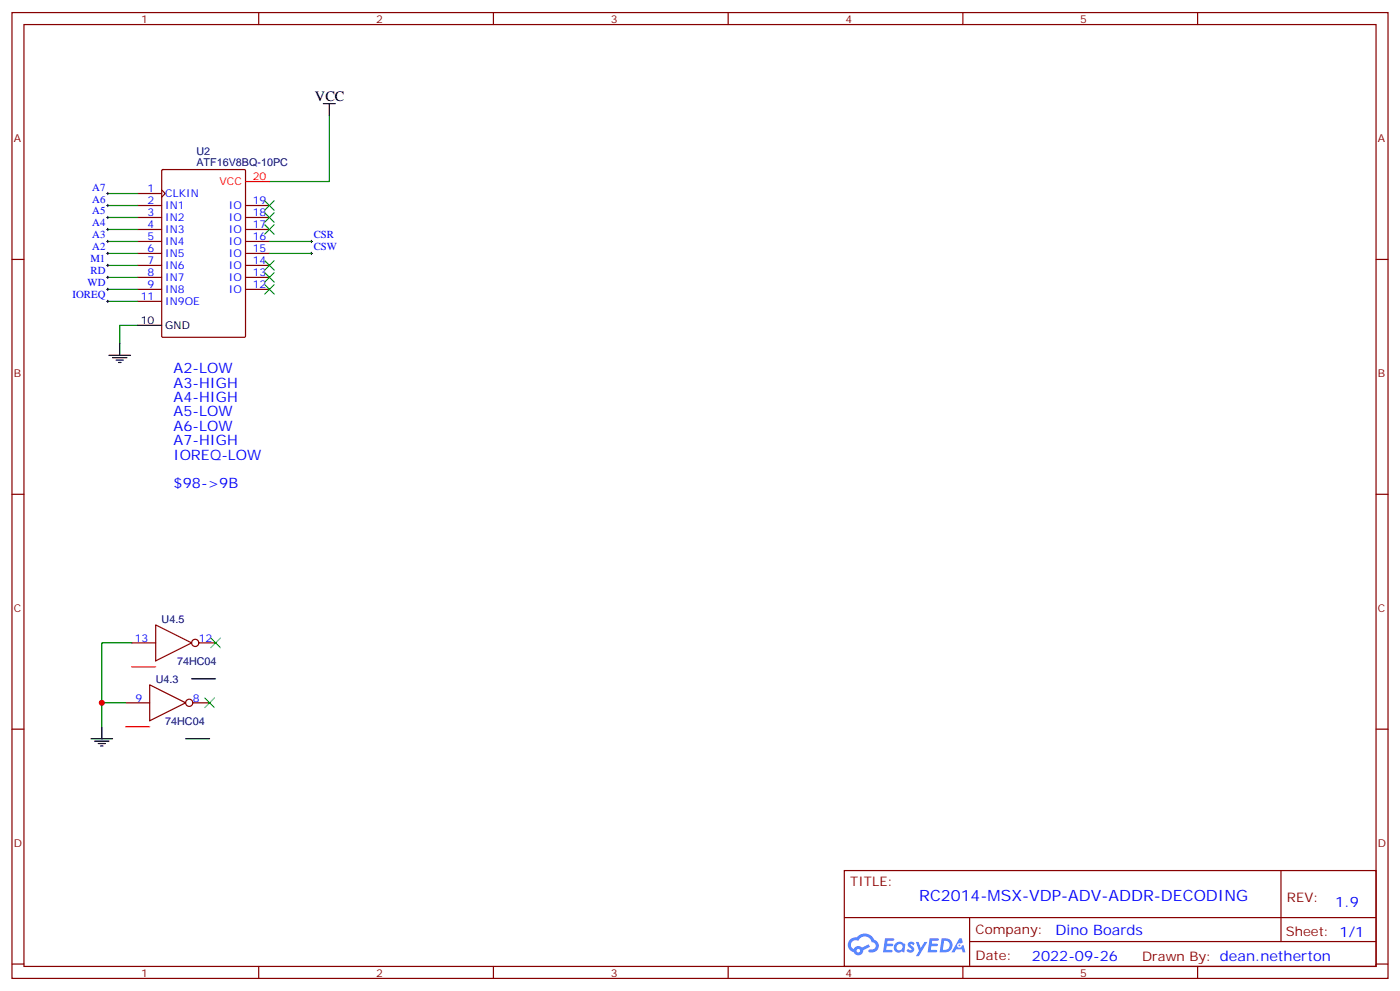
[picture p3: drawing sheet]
<svg xmlns="http://www.w3.org/2000/svg" width="412mm" height="292mm" viewBox="0 0 412 292" stroke-linecap="round" stroke-linejoin="round" font-family="sans-serif">
<g fill="none" stroke="#870000" stroke-width=".35">
<path d="M3.5 3.7h405.4v284.3h-405.4zM7.1 7.2h398.2v277.3h-398.2zM76.2 3.7v3.5M145.3 3.7v3.5M214.5 3.7v3.5M283.6 3.7v3.5M352.8 3.7v3.5M3.5 76.4h3.6M405.3 76.4h3.6M3.5 145.5h3.6M405.3 145.5h3.6M3.5 214.7h3.6"/>
<path d="M405.3 214.7h3.6M248.7 256.3h156.6v28.2h-156.6zM377.3 256.3v20.9M248.7 270.1h156.5M285.6 277.2h119.6M285.6 270.1v14.2M3.5 283.8h3.6M76.2 284.5v3.5M145.3 284.5v3.5M214.5 284.5v3.5M283.6 284.5v3.5M352.8 284.5v3.5"/>
<path d="M405.3 283.8h3.6"/>
</g>
<g fill="#5487ff">
<path d="M267.7 277.5a1.22 1.22 0 0 1 1.7 .2l-.4 .6a.47 .47 0 0 0-.3-.4 .47 .47 0 0 0-.5 .2l.1 .2a1.14 1.14 0 0 1 .8 1.8 1.14 1.14 0 0 1-1.9 0l-.2-.2 .5-.6 .7 .5a.29 .29 0 0 0 .3-.3 .29 .29 0 0 0-.2-.3 1.04 1.04 0 0 1-.6-1.7z"/>
<path d="M260.7 276.2h2.4l.3 .2-.2 .5-1.8 .1-.1 .8h1.5l.3 .4-.3 .4h-1.6l-.2 1.1h1.7l.2 .3-.2 .3-2.6 .1z"/>
<path d="M273.8 276.2h2.4l.3 .2-.1 .5-1.8 .1-.2 .8h1.6l.3 .4-.4 .4-1.6-.1-.1 1.1 1.7 .1 .2 .3-.2 .3-2.6 .1z"/>
<path d="M282.6 276.2h.7l.3 1.3-.6 .3a.69 .69 0 0 0-1 .3 .69 .69 0 0 0 .4 .9 .69 .69 0 0 0 .9-.6l.5-.2 .6 2.2h-.8l-.2-.9h-1.8l-.5 .9h-.8z"/>
<path d="M269.8 277.3h.8l.6 1.8 1.1-1.8h.9l-2.6 4.2h-.8l.9-1.5z"/>
<path d="M277.4 276.2l-.6 4.2h1.3a2.11 2.11 0 0 0 2.5-2.1 2.11 2.11 0 0 0-2.5-2.1zM278.1 277a1.39 1.39 0 0 1 1.7 1.4 1.39 1.39 0 0 1-1.8 1.2h-.3z"/>
<path d="M263.7 277.8a1.54 1.54 0 0 0-.1 2.2 1.54 1.54 0 0 0 2.2 .1l.6 .3 .3-2.3-.2-.3h-.4a1.49 1.49 0 0 0-2.4 0zM264 278.8a.94 .94 0 0 1 1.8 0 .94 .94 0 0 1-1.8 0z"/>
<path d="M250.4 276.6a2.18 2.18 0 0 0 1.1 3.7 1.44 1.44 0 0 0 1.6 .9 1.44 1.44 0 0 0 1.2-1.4l2-1.1-.5-.7-1.9 1a1.47 1.47 0 0 0-2.4 .4 1.39 1.39 0 0 1-.7-1.9 1.39 1.39 0 0 1 2-.5 2.12 2.12 0 0 1 2.2-1.3 2.12 2.12 0 0 1 1.9 1.7 1.14 1.14 0 0 1 1.1 1.4 1.14 1.14 0 0 1-1.7 .7 .43 .43 0 0 0-.5 .4 .43 .43 0 0 0 .4 .5 1.98 1.98 0 0 0 2.5-1.2 1.98 1.98 0 0 0-1.2-2.6 3.1 3.1 0 0 0-5.3-.6l-.9 .1zM252.3 279.9a.55 .55 0 0 1 1.1 0 .55 .55 0 0 1-1.1 0z"/>
<circle cx="282.6" cy="278.3" r=".26"/>
</g>
<g fill="none" stroke="#008700" stroke-width=".35">
<path d="M97 34v19.4h-17.6M31.7 57h8.9M31.7 60.5h8.9M31.7 64h8.9M31.7 67.6h8.9M31.7 71.1h8.9M31.7 74.6h8.9M31.7 78.1h8.9M79.4 71.1h12.3M79.4 74.6h12.3M31.7 81.7h8.9M31.7 85.2h8.9"/>
<path d="M31.7 88.7h8.9M40.6 95.8h-5.3v5.3M38.8 189.3h-8.8v17.6M37 206.9h-7v7.1"/>
</g>
<g fill="none" stroke="#000" stroke-width=".35">
<path d="M95.2 30.5h3.6M97 30.5v3.5M40.6 95.8h7M32.1 104.6h6.4M33.2 105.3h4.2M34.2 106h2.1M34.9 106.7h.7M35.3 101.1v3.5M56.4 199.8h7.1M26.8 217.5h6.4M27.9 218.2h4.2M28.9 218.9h2.1"/>
<path d="M29.6 219.6h.7M30 214v3.5M54.7 217.5h7"/>
</g>
<g fill="none" stroke="#870000" stroke-width=".35">
<path d="M40.6 57h7M47.6 55.9l1.1 1.1-1.1 1M47.7 50.1l.3-.2h24l.3 .2v48.9l-.2 .3h-24.1l-.3-.2zM40.6 60.5h7M40.6 64h7M40.6 67.6h7M40.6 71.1h7M40.6 74.6h7M40.6 78.1h7M72.3 60.5h7.1M72.3 64h7.1M72.3 67.6h7.1"/>
<path d="M72.3 71.1h7.1M72.3 74.6h7.1M72.3 78.1h7.1M40.6 81.7h7M40.6 85.2h7M40.6 88.7h7M72.3 81.7h7.1M72.3 85.2h7.1M38.8 189.3h7.1M45.9 184l10.5 5.3-10.5 5.3zM58.6 189.3h4.9M37 206.9h7.1"/>
<path d="M44.1 201.6l10.6 5.3-10.6 5.3zM56.8 206.9h4.9"/>
<circle cx="57.5" cy="189.3" r="1.06"/>
<circle cx="55.7" cy="206.9" r="1.06"/>
</g>
<path d="M72.3 53.4h7.1M38.8 196.3h7.1M37 214h7.1" fill="none" stroke="#f00" stroke-width=".35"/>
<g fill="none" stroke="#3c3" stroke-width=".35">
<path d="M78 59.1l2.8 2.8M80.8 59.1l-2.8 2.8M78 62.6l2.8 2.8M78 66.1l2.8 2.9M78 76.7l2.8 2.9M80.8 62.6l-2.8 2.8M80.8 66.1l-2.8 2.9M80.8 76.7l-2.8 2.9M78 80.3l2.8 2.8M78 83.8l2.8 2.8M80.8 80.3l-2.8 2.8M80.8 83.8l-2.8 2.8"/>
<path d="M62.1 187.9l2.8 2.8M64.9 187.9l-2.8 2.8M60.3 205.5l2.8 2.8M63.1 205.5l-2.8 2.8"/>
</g>
<g fill="none" stroke="#000" stroke-width=".29">
<path d="M31.4 57h.7M31.7 56.6v.7M31.4 71.1h.7M31.4 74.6h.7M31.4 78.1h.7M31.4 60.5h.7M31.4 64h.7M31.4 67.6h.7M31.7 60.1v.8M31.7 63.7v.7M31.7 67.2v.7M31.7 70.7v.7"/>
<path d="M31.7 74.3v.7M31.7 77.8v.7M91.4 71.1h.7M91.4 74.6h.7M91.7 70.7v.7M91.7 74.3v.7M31.4 81.7h.7M31.4 85.2h.7M31.4 88.7h.7M31.7 81.3v.7M31.7 84.8v.7M31.7 88.4v.7"/>
</g>
<circle cx="30" cy="206.9" r=".88" fill="#c00"/>
<text font-size="4.6" fill="#00f" x="270.8" y="265.3">RC2014-MSX-VDP-ADV-ADDR-DECODING</text>
<text font-size="4.2" x="92.8" y="29.8">VCC</text>
<g font-size="4.2" fill="#00f">
<text x="51.2" y="109.9">A2-LOW</text>
<text x="51.2" y="114.1">A3-HIGH</text>
<text x="51.2" y="118.4">A4-HIGH</text>
<text x="51.2" y="122.6">A5-LOW</text>
<text x="51.2" y="126.8">A6-LOW</text>
<text x="51.2" y="131.1">A7-HIGH</text>
<text x="51.2" y="135.3">IOREQ-LOW</text>
<text x="51.2" y="143.8">$98-&gt;9B</text>
<text x="393.3" y="266.9">1.9</text>
<text x="310.9" y="275.1">Dino Boards</text>
<text x="304" y="282.9">2022-09-26</text>
</g>
<g font-size="3.9" fill="#800">
<text x="250.5" y="260.9">TITLE:</text>
<text x="379.1" y="265.6">REV:</text>
<text x="287.4" y="275.1">Company:</text>
<text x="378.7" y="275.7">Sheet: 1/1</text>
<text x="287.4" y="282.8">Date:</text>
<text x="336.4" y="282.8">Drawn By: dean.netherton</text>
</g>
<g font-size="3.2" fill="#800">
<text x="41.6" y="6.7">1</text>
<text x="110.8" y="6.7">2</text>
<text x="179.9" y="6.7">3</text>
<text x="249.1" y="6.7">4</text>
<text x="318.2" y="6.7">5</text>
<text x="4.1" y="41.8">A</text>
<text x="405.9" y="41.8">A</text>
<text x="4.1" y="110.9">B</text>
<text x="405.9" y="110.9">B</text>
<text x="4.1" y="180.1">C</text>
<text x="405.9" y="180.1">C</text>
<text x="4.1" y="249.2">D</text>
<text x="405.9" y="249.2">D</text>
<text x="41.6" y="287.5">1</text>
<text x="110.8" y="287.5">2</text>
<text x="179.9" y="287.5">3</text>
<text x="249.1" y="287.5">4</text>
<text x="318.2" y="287.5">5</text>
</g>
<g font-size="3.2" fill="#000080">
<text x="57.9" y="45.7">U2</text>
<text x="57.9" y="48.9">ATF16V8BQ-10PC</text>
<text x="47.6" y="183.4">U4.5</text>
<text x="52.2" y="195.7">74HC04</text>
<text x="45.9" y="201">U4.3</text>
<text x="48.6" y="213.3">74HC04</text>
</g>
<g font-size="3.2" fill="#f00">
<text x="74.4" y="53.1">20</text>
<text x="64.7" y="54.5">VCC</text>
</g>
<g font-size="3.2" fill="#00f">
<text x="27.2" y="56.1">A7</text>
<text x="27.2" y="59.6">A6</text>
<text x="43.5" y="56.6">1</text>
<text x="48.7" y="58">CLKIN</text>
<text x="27.2" y="63.1">A5</text>
<text x="43.5" y="60.1">2</text>
<text x="43.5" y="63.7">3</text>
<text x="48.7" y="61.6">IN1</text>
<text x="48.7" y="65.1">IN2</text>
<text x="67.4" y="65.1">IO</text>
<text x="67.4" y="61.6">IO</text>
<text x="74.4" y="63.7">18</text>
<text x="74.4" y="60.1">19</text>
<text x="27.2" y="66.7">A4</text>
<text x="27.2" y="70.2">A3</text>
<text x="43.5" y="67.2">4</text>
<text x="43.5" y="70.7">5</text>
<text x="48.7" y="68.6">IN3</text>
<text x="67.4" y="68.6">IO</text>
<text x="74.4" y="70.7">16</text>
<text x="74.4" y="67.2">17</text>
<text x="92.4" y="70.2">CSR</text>
<text x="26.6" y="77.3">M1</text>
<text x="27.2" y="73.7">A2</text>
<text x="43.5" y="74.3">6</text>
<text x="43.5" y="77.8">7</text>
<text x="48.7" y="72.1">IN4</text>
<text x="48.7" y="75.7">IN5</text>
<text x="67.4" y="75.7">IO</text>
<text x="67.4" y="72.1">IO</text>
<text x="74.4" y="77.8">14</text>
<text x="74.4" y="74.3">15</text>
<text x="92.4" y="73.7">CSW</text>
<text x="26.7" y="80.8">RD</text>
<text x="43.5" y="81.3">8</text>
<text x="48.7" y="79.2">IN6</text>
<text x="48.7" y="82.7">IN7</text>
<text x="67.4" y="82.7">IO</text>
<text x="67.4" y="79.2">IO</text>
<text x="74.4" y="81.3">13</text>
<text x="21.4" y="87.8">IOREQ</text>
<text x="25.8" y="84.3">WD</text>
<text x="41.5" y="88.4">11</text>
<text x="43.5" y="84.8">9</text>
<text x="48.7" y="86.3">IN8</text>
<text x="48.7" y="89.8">IN9OE</text>
<text x="67.4" y="86.3">IO</text>
<text x="74.4" y="84.8">12</text>
<text x="39.7" y="188.9">13</text>
<text x="58.6" y="188.9">12</text>
<text x="40" y="206.6">9</text>
<text x="56.8" y="206.6">8</text>
</g>
<g font-size="3.2">
<text x="41.5" y="95.4">10</text>
<text x="48.7" y="96.8">GND</text>
</g>
</svg>
